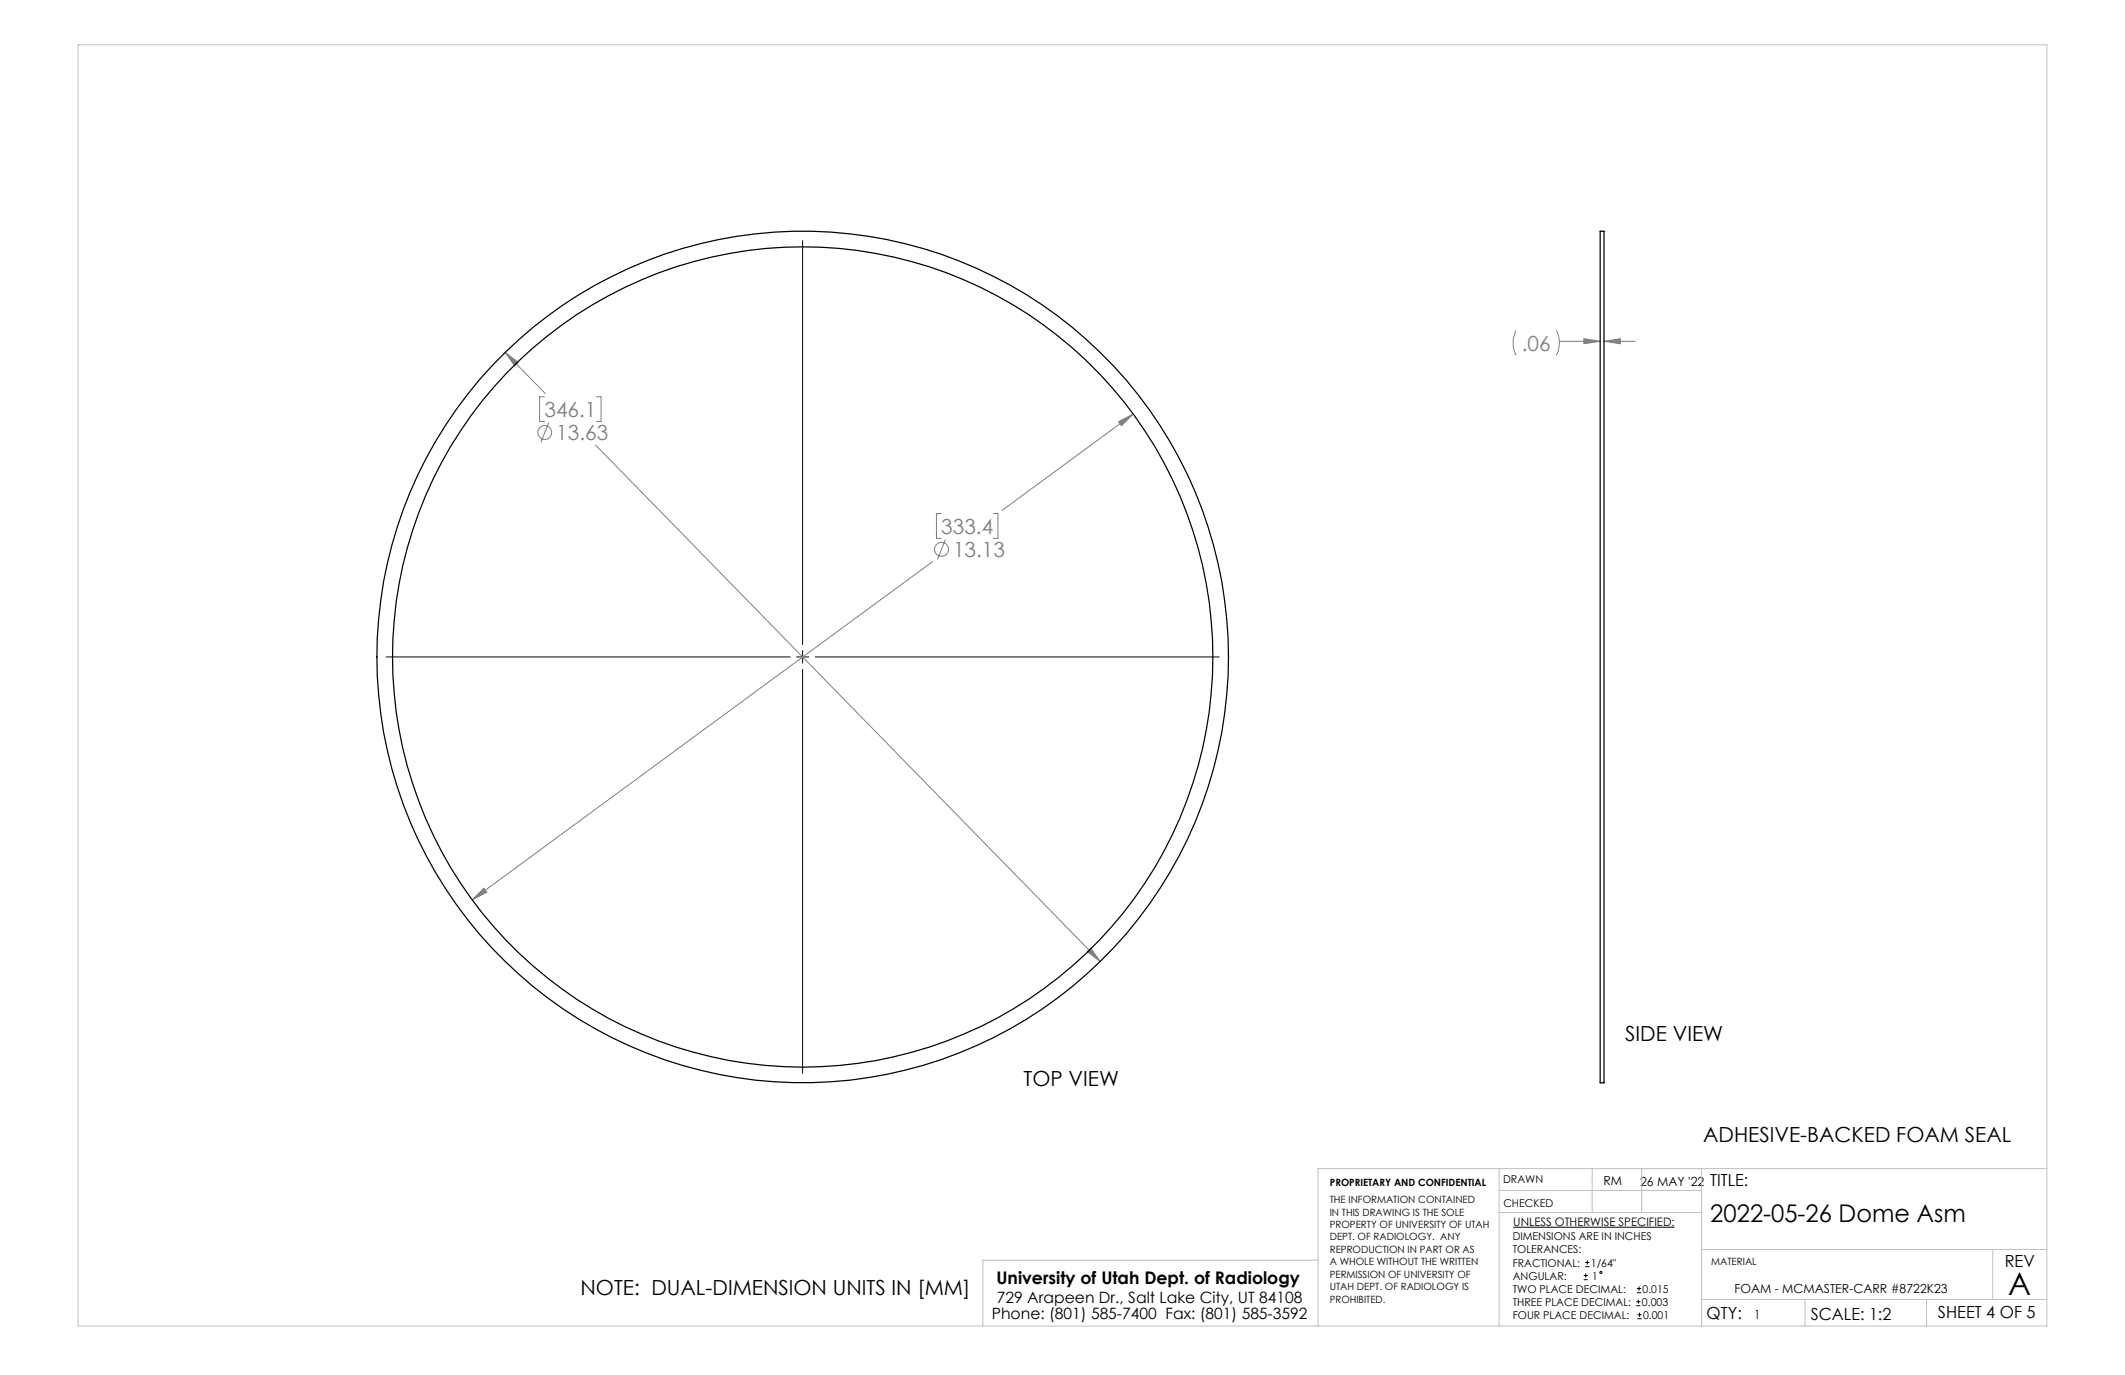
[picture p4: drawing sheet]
<svg xmlns="http://www.w3.org/2000/svg" width="432mm" height="279mm" viewBox="0 0 432 279" stroke-linecap="round" stroke-linejoin="round" font-family="sans-serif">
<g fill="none" stroke="#808080" stroke-width=".2">
<path d="M102.7 71.6l8.1 8.4M102.7 71.6l2.6 2-.7 .7zM308 67.1a5.9 5.9 0 0 0 0 5.1M316.3 67.1a5.6 5.6 0 0 1 0 5.1M316.9 69.4h8.3M321.8 68.8l3.4 .6-3.4 .5zM325.9 69.4h6.4M325.9 69.4l3.3-.6v1.1zM110.6 80.6h-1v5.1h1M111.5 85.9l-1.6 4M121 90.4l102.6 105M121.2 80.6h.9v5.1h-.9"/>
<path d="M227.3 85.7l3-1.6-2.4 2.4zM230.3 84.1l-26.7 19.6M189.4 114.2l-93.4 68.6M191.2 104.4h-.9v5h.9M192.1 109.6l-1.6 4M201.8 104.4h1v5h-1M98.3 180.5l.6 .8-2.9 1.5zM220.9 193.4l.7-.7 2 2.7z"/>
<circle cx="110.7" cy="87.9" r="1.41"/>
<circle cx="191.3" cy="111.6" r="1.41"/>
</g>
<g fill="none" stroke="#000" stroke-width=".2">
<path d="M163.1 48.9v82.1M78.5 133.5h82.1M161.9 133.5h2.5M163.1 132.2v2.6M163.1 136v82.1M165.7 133.5h82M307.5 249.4h32.8M321.8 259.2h.8M322.1 257.4h.9M322.1 256.5h.9M322.2 258.8v.8M322.5 256.1v.9"/>
<path d="M321.8 260h.8M332.5 265.3h.8M332.5 264.5h.8M332.6 262.7h.9M332.6 261.8h.9M332.7 268h.9M332.7 267.2h.9M332.9 264.1v.8M333.1 261.4v.9M333.2 266.7v.9"/>
<circle cx="325.3" cy="258.6" r=".2"/>
</g>
<g fill="none" stroke="#c0c0c0" stroke-width=".2">
<path d="M15.9 9.1h400v260.4h-400zM304.6 237.5v32M323.5 237.5v8.9M333.6 237.5v8.9M345.8 237.5v32M415.9 237.5h-148.1v32M267.8 256.1h-68.1v13.4M304.6 246.4h41.2M304.6 241.9h41.2M345.8 253.9h70.1M404.9 253.9v10.2M345.8 264.1h70.1"/>
<path d="M366.8 264.1v5.4M391.5 264.1v5.4"/>
</g>
<path d="M96 182.8l2.9-1.5-.6-.8zM227.3 85.7l.6 .8 2.4-2.4zM221.6 192.7l-.7 .7 2.7 2zM102.7 71.6l1.9 2.7 .7-.7zM321.8 68.8l3.4 .6-3.4 .5zM325.9 69.4l3.3-.6v1.1z" fill="#808080"/>
<g fill="none" stroke="#000" stroke-width=".25">
<path d="M325.2 47h.7v173h-.7z"/>
<circle cx="163.1" cy="133.5" r="86.5"/>
<circle cx="163.1" cy="133.5" r="83.3"/>
</g>
<text font-size="6.3" x="408.1" y="263.1">A</text>
<text font-size="4.9" x="347.5" y="248.2">2022-05-26 Dome Asm</text>
<g font-size="4.2" fill="#808080">
<text x="309.2" y="71.3">.06</text>
<text x="110.6" y="84.7">346.1</text>
<text x="113" y="89.5">13.63</text>
<text x="191.3" y="108.5">333.4</text>
<text x="193.7" y="113.2">13.13</text>
</g>
<g font-size="4.2">
<text x="330.2" y="211.6">SIDE VIEW</text>
<text x="208" y="220.7">TOP VIEW</text>
<text x="346.1" y="232.1">ADHESIVE-BACKED FOAM SEAL</text>
<text x="118" y="263.2">NOTE: DUAL-DIMENSION UNITS IN [MM]</text>
</g>
<text font-size="3.5" x="202.5" y="260.9">University of Utah Dept. of Radiology</text>
<g font-size="3.4">
<text x="347.5" y="240.9">TITLE:</text>
<text x="407.4" y="257.6">REV</text>
<text x="346.8" y="268.1">QTY:</text>
<text x="368" y="268.1">SCALE: 1:2</text>
<text x="393.8" y="267.9">SHEET 4 OF 5</text>
</g>
<g font-size="3.2">
<text x="201.5" y="268">Phone: (801) 585-7400 Fax: (801) 585-3592</text>
<text x="202.6" y="264.8">729 Arapeen Dr., Salt Lake City, UT 84108</text>
</g>
<g font-size="2.5">
<text x="325.8" y="240.8">RM</text>
<text x="333.3" y="240.9">26 MAY '22</text>
<text x="352.4" y="262.7">FOAM - MCMASTER-CARR #8722K23</text>
<text x="356.5" y="268">1</text>
</g>
<text font-size="2.4" x="307.5" y="249.1">UNLESS OTHERWISE SPECIFIED:</text>
<g font-size="2.2">
<text x="305.4" y="240.4">DRAWN</text>
<text x="305.5" y="245.3">CHECKED</text>
<text x="307.4" y="252.1">DIMENSIONS ARE IN INCHES</text>
<text x="307.4" y="254.7">TOLERANCES:</text>
<text x="307.4" y="257.4">FRACTIONAL:</text>
<text x="323.3" y="257.4">1/64&quot;</text>
<text x="307.4" y="262.7">TWO PLACE DECIMAL:</text>
<text x="307.4" y="260">ANGULAR:</text>
<text x="323.5" y="260">1</text>
<text x="333.8" y="262.7">0.015</text>
<text x="307.4" y="265.3">THREE PLACE DECIMAL:</text>
<text x="307.4" y="268">FOUR PLACE DECIMAL:</text>
<text x="333.6" y="265.3">0.003</text>
<text x="333.9" y="268">0.001</text>
</g>
<g font-size="2">
<text x="270.2" y="244.5">THE INFORMATION CONTAINED</text>
<text x="270.2" y="241.1">PROPRIETARY AND CONFIDENTIAL</text>
<text x="270.2" y="247">IN THIS DRAWING IS THE SOLE</text>
<text x="270.2" y="249.5">PROPERTY OF UNIVERSITY OF UTAH</text>
<text x="270.2" y="252.1">DEPT. OF RADIOLOGY. ANY</text>
<text x="270.2" y="254.6">REPRODUCTION IN PART OR AS</text>
<text x="270.2" y="257.1">A WHOLE WITHOUT THE WRITTEN</text>
<text x="347.7" y="257.1">MATERIAL</text>
<text x="270.2" y="259.6">PERMISSION OF UNIVERSITY OF</text>
<text x="270.2" y="262.1">UTAH DEPT. OF RADIOLOGY IS</text>
<text x="270.2" y="264.7">PROHIBITED.</text>
</g>
</svg>
